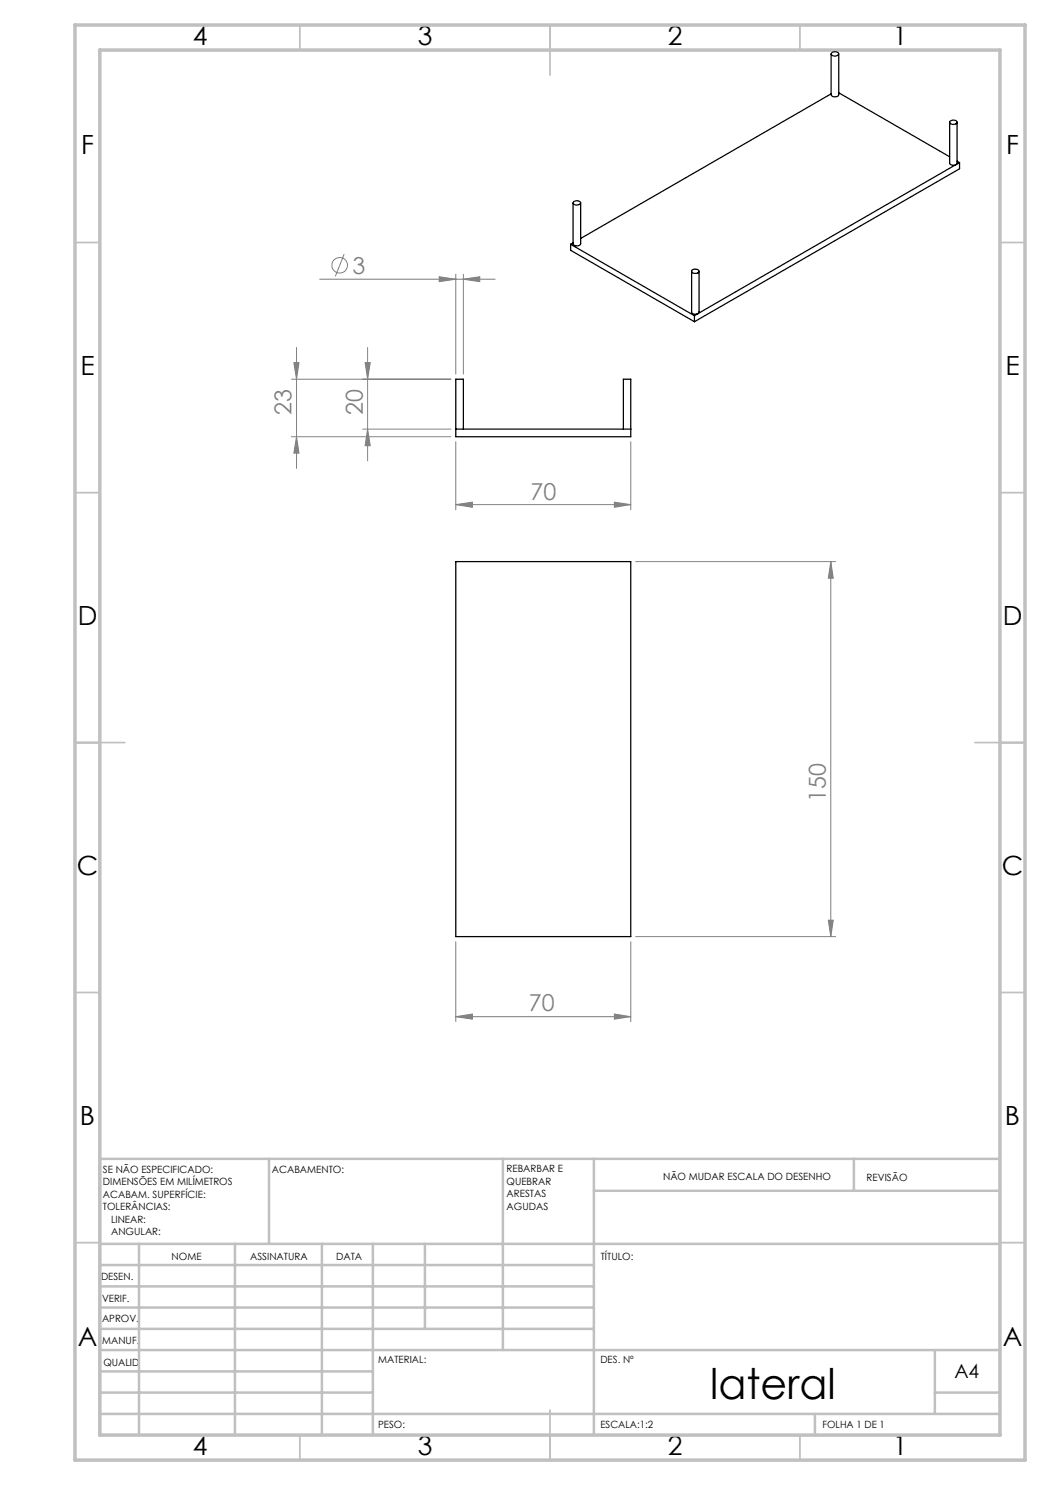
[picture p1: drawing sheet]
<svg xmlns="http://www.w3.org/2000/svg" width="210mm" height="297mm" viewBox="0 0 210 297" stroke-linecap="round" stroke-linejoin="round" font-family="sans-serif">
<g fill="none" stroke="#808080" stroke-width=".2">
<path d="M63.9 55.8h35.1M68.8 50.8l-1.7 4.5M87.8 55.3l3.4 .5-3.4 .5zM91.2 54.9v19.9M92.7 55.8l3.3-.5v1zM92.7 54.9v19.9M58.3 75.8h31.9M58.8 72.5h1l-.5 3.3zM59.3 69.5v24.2M73 72.5h1l-.5 3.3zM73.5 69.5v22.7M58.3 87.3h31.9"/>
<path d="M59.3 87.3l.5 3.3h-1zM72.5 85.8h17.7M73.5 85.8l.5 3.3h-1zM91.2 88.3v13.6M126.2 88.3v13.6M91.2 100.9l3.3-.5v1.1zM91.2 100.9h35M122.9 100.4l3.3 .5-3.3 .6zM127.1 112.3h40M166.2 112.3l.5 3.3h-1zM166.2 112.3v75M91.2 188.3v16"/>
<path d="M126.2 188.3v16M127.1 187.3h40M165.7 184h1l-.5 3.3zM91.2 203.3l3.3-.5v1zM91.2 203.3h35M122.9 202.8l3.3 .5-3.3 .5z"/>
<circle cx="67.9" cy="53.1" r="1.56"/>
</g>
<g fill="none" stroke="#c0c0c0" stroke-width=".35">
<path d="M60 5v5M110 5v10M160 5v5M15 48.5h5M200 48.5h5M15 98.5h5M200 98.5h5M15 148.5h10M195 148.5h10M15 198.5h5M200 198.5h5M15 248.5h5"/>
<path d="M200 248.5h5M60 287v5M110 282v10M160 287v5"/>
</g>
<g fill="none" stroke="#c0c0c0" stroke-width=".5">
<path d="M53.8 231.8v17M100.6 231.8v38.2M118.8 231.8v55.2M118.8 238.2h81.2M170.8 231.8v6.4M200 231.8h-180v55.2M20 248.8h180M20 257.3h98.8M20 253h98.8M27.8 248.8v38.2M47 248.8v38.2M64.4 248.8v38.2"/>
<path d="M74.6 248.8v38.2M85 248.8v17M20 265.8h98.8M20 261.5h98.8M20 278.5h54.6M20 274.3h54.6M20 270h180M187 278.5h13M187 270v12.8M20 282.8h180M163 282.8v4.2"/>
</g>
<path d="M15 5h190v287h-190zM20 10h180v277h-180z" fill="none" stroke="#c0c0c0" stroke-width=".7"/>
<g fill="#808080">
<path d="M87.8 55.3l3.4 .5-3.4 .5zM92.7 55.8l3.3-.5v1zM91.2 203.3l3.3-.5v1zM122.9 202.8l3.3 .5-3.3 .5z"/>
<path d="M91.2 100.9l3.3-.5v1.1zM122.9 100.4l3.3 .5-3.3 .6z"/>
<path d="M73 72.5h1l-.5 3.3zM73.5 85.8l.5 3.3h-1zM58.8 72.5h1l-.5 3.3zM59.3 87.3l.5 3.3h-1zM166.2 112.3l.5 3.3h-1zM165.7 184h1l-.5 3.3z"/>
</g>
<g fill="none" stroke="#000" stroke-width=".25">
<path d="M166.2 10.8v8.1a.89 .89 0 0 0 1.5 0v-8.1M166.2 18.8l-50.1 28.9M166.4 10.5a.82 .82 0 0 1 1.3 .4 .82 .82 0 0 1-1.4-.2zM167.7 18.6l22.2 12.8M189.9 24.4v8.2a.79 .79 0 0 0 1.3 .3M190 24.2a.87 .87 0 0 1 1.4 .3 .85 .85 0 0 1-1.5-.1zM191.2 32.9l-51.6 29.8M191.4 24.4v8.3l-.2 .2M191.4 32.2l.5 .3M191.9 32.5l-.7 .4M191.9 32.5v1.3l-53 30.5M114.1 48.9l24.8 14.2"/>
<path d="M114.1 48.9v1.2l24.8 14.2M114.6 40.6v8.2a.89 .89 0 0 0 1.5 0v-8.2M114.6 48.6l-.5 .3M114.7 40.4a.83 .83 0 0 1 1.4 .3 .9 .9 0 0 1-1.5-.1zM138.3 54.3v8.1a.82 .82 0 0 0 1.3 .3M138.4 54a.87 .87 0 0 1 1.4 .4 .87 .87 0 0 1-1.5-.3zM139.8 54.3v8.2l-.2 .2M138.9 63.1v1.2M139.6 62.7l-.7 .4M91.2 85.8h35M92.7 85.8v-10h-1.5v11.5h35v-11.5h-1.5v10M91.2 112.3h35v75h-35z"/>
</g>
<text font-size="8.5" x="142.1" y="279.7">lateral</text>
<g font-size="5.3">
<text x="38.5" y="9">4</text>
<text x="83.5" y="9">3</text>
<text x="133.6" y="9">2</text>
<text x="178.6" y="9">1</text>
<text x="16.2" y="30.8">F</text>
<text x="201.2" y="30.8">F</text>
<text x="16.1" y="75">E</text>
<text x="201.1" y="75">E</text>
<text x="15.5" y="125">D</text>
<text x="200.5" y="125">D</text>
<text x="15.4" y="175">C</text>
<text x="200.4" y="175">C</text>
<text x="16" y="225">B</text>
<text x="201" y="225">B</text>
<text x="15.5" y="269.3">A</text>
<text x="200.5" y="269.3">A</text>
<text x="38.5" y="291">4</text>
<text x="83.5" y="291">3</text>
<text x="133.6" y="291">2</text>
<text x="178.6" y="291">1</text>
</g>
<g font-size="4.7" fill="#808080">
<text x="70.5" y="54.8">3</text>
<text x="58.3" y="82.9" transform="rotate(-90 58.3 82.9)">23</text>
<text x="72.5" y="82.9" transform="rotate(-90 72.5 82.9)">20</text>
<text x="106.1" y="99.9">70</text>
<text x="165.2" y="160.5" transform="rotate(-90 165.2 160.5)">150</text>
<text x="105.8" y="202.3">70</text>
</g>
<text font-size="3.9" x="190.9" y="275.5">A4</text>
<g font-size="2">
<text x="20.6" y="234.6">SE NÃO ESPECIFICADO:</text>
<text x="20.6" y="237.1">DIMENSÕES EM MILÍMETROS</text>
<text x="20.6" y="239.6">ACABAM. SUPERFÍCIE:</text>
<text x="54.4" y="234.6">ACABAMENTO:</text>
<text x="101.3" y="234.5">REBARBAR E</text>
<text x="101.3" y="237">QUEBRAR</text>
<text x="101.3" y="239.5">ARESTAS</text>
<text x="132.6" y="236">NÃO MUDAR ESCALA DO DESENHO</text>
<text x="173.3" y="236.2">REVISÃO</text>
<text x="20.6" y="242.1">TOLERÂNCIAS:</text>
<text x="22.2" y="244.6">LINEAR:</text>
<text x="101.3" y="242">AGUDAS</text>
<text x="22.2" y="247.1">ANGULAR:</text>
<text x="34.3" y="252">NOME</text>
<text x="50" y="251.9">ASSINATURA</text>
<text x="67.2" y="251.9">DATA</text>
<text x="120.2" y="251.9">TÍTULO:</text>
<text x="20.2" y="256.1">DESEN.</text>
<text x="20.4" y="260.3">VERIF.</text>
<text x="20.4" y="264.4">APROV.</text>
<text x="20.5" y="268.8">MANUF.</text>
<text x="20.7" y="273.1">QUALID</text>
<text x="75.7" y="272.5">MATERIAL:</text>
<text x="120.1" y="272.5">DES. Nº</text>
<text x="75.6" y="285.5">PESO:</text>
<text x="120.1" y="285.6">ESCALA:1:2</text>
<text x="164.5" y="285.6">FOLHA 1 DE 1</text>
</g>
</svg>
